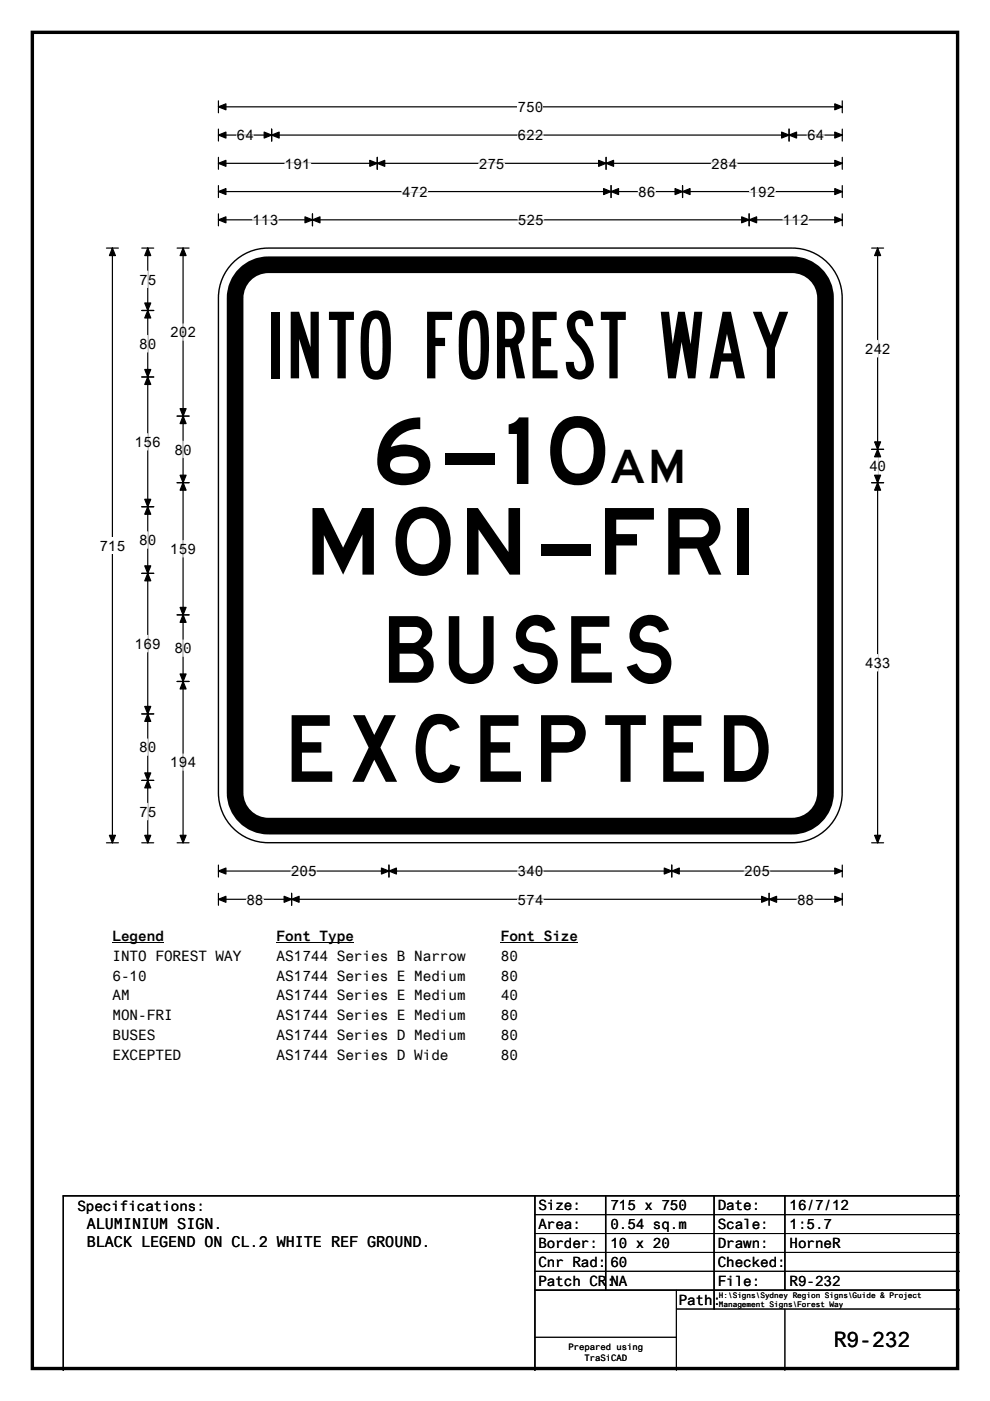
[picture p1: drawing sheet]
<svg xmlns="http://www.w3.org/2000/svg" width="210mm" height="297mm" viewBox="0 0 210 297" stroke-linecap="round" stroke-linejoin="round" font-family="sans-serif">
<path d="M6.9 6.9h196.1v283.3h-196.1z" fill="none" stroke="#000" stroke-width=".72"/>
<path d="M46.3 22.6h132.3M46.3 21.4v2.5M178.6 21.4v2.5" fill="none" stroke="#000" stroke-width=".25"/>
<path d="M46.3 22.6l1.6-.6v1.3zM177 22l1.6 .6-1.6 .7z" fill="#000" stroke="#000" stroke-width=".25"/>
<path d="M109.7 20.9h5.5v3.5h-5.5z" fill="#fff"/>
<g fill="none" stroke="#000" stroke-width=".25">
<path d="M46.3 28.6h132.3M46.3 27.4v2.5M46.3 33.4v2.5M46.3 39.3v2.6M46.3 34.6h132.3M57.6 27.4v2.5M80 33.4v2.5M128.5 33.4v2.5M129.6 39.3v2.6M144.7 39.3v2.6M167.3 27.4v2.5M178.6 27.4v2.5"/>
<path d="M178.6 33.4v2.5M178.6 39.3v2.6M22.6 52.6h2.5M23.8 52.6v126.1M46.3 45.3v2.6M46.3 40.6h132.3M46.3 46.6h132.3M66.3 45.3v2.6M158.8 45.3v2.6M178.6 45.3v2.6M22.6 178.7h2.5M46.3 183.4v2.5"/>
<path d="M46.3 189.4v2.5M46.3 184.7h132.3M46.3 190.7h132.3M61.8 189.4v2.5M82.5 183.4v2.5M142.4 183.4v2.5M163.1 189.4v2.5M178.6 183.4v2.5M178.6 189.4v2.5"/>
</g>
<g fill="#000" stroke="#000" stroke-width=".25">
<path d="M46.3 28.6l1.6-.6v1.3zM46.3 34.6l1.6-.6v1.3zM57.6 28.6l1.6-.6v1.3zM56 28l1.6 .6-1.6 .7zM80 34.6l1.6-.6v1.3zM78.4 34l1.6 .6-1.6 .7zM126.9 34l1.6 .6-1.6 .7zM128.5 34.6l1.6-.6v1.3zM165.7 28l1.6 .6-1.6 .7zM167.3 28.6l1.6-.6v1.3zM177 28l1.6 .6-1.6 .7zM177 34l1.6 .6-1.6 .7z"/>
<path d="M23.8 52.6l.7 1.6h-1.3zM46.3 40.6l1.6-.6v1.3zM46.3 46.6l1.6-.6v1.2zM66.3 46.6l1.5-.6v1.2zM64.7 46l1.6 .6-1.6 .6zM129.6 40.6l1.5-.6v1.3zM128 40l1.6 .6-1.6 .7zM143.1 40l1.6 .6-1.6 .7zM144.7 40.6l1.6-.6v1.3zM157.2 46l1.6 .6-1.6 .6zM158.8 46.6l1.6-.6v1.2zM177 40l1.6 .6-1.6 .7z"/>
<path d="M177 46l1.6 .6-1.6 .6zM23.2 177.1h1.3l-.7 1.6zM46.3 184.7l1.6-.7v1.3zM46.3 190.7l1.6-.7v1.3zM61.8 190.7l1.6-.7v1.3zM60.2 190l1.6 .7-1.6 .6zM82.5 184.7l1.6-.7v1.3zM80.9 184l1.6 .7-1.6 .6zM140.8 184l1.6 .7-1.6 .6zM142.4 184.7l1.6-.7v1.3zM161.5 190l1.6 .7-1.6 .6zM163.1 190.7l1.6-.7v1.3z"/>
<path d="M177 184l1.6 .7-1.6 .6zM177 190l1.6 .7-1.6 .6z"/>
</g>
<g fill="none" stroke="#fff" stroke-width=".25">
<path d="M50.1 28.6h3.7M60.4 34.6h5.5M101.5 34.6h5.5M109.7 28.6h5.5M150.8 34.6h5.5M171.1 28.6h3.7M53.6 46.6h5.4M85.2 40.6h5.5M109.8 46.6h5.5M135.3 40.6h3.7M158.9 40.6h5.5M166 46.6h5.4"/>
<path d="M52.2 190.7h3.7M61.7 184.7h5.4M109.7 184.7h5.5M109.7 190.7h5.5M157.8 184.7h5.4M169 190.7h3.6"/>
</g>
<path d="M21.1 113.9h5.5v3.5h-5.5z" fill="#fff"/>
<g fill="none" stroke="#000" stroke-width=".25">
<path d="M30.1 52.6h2.5M31.3 52.6v126.1M37.5 52.6h2.6M38.8 52.6v126.1M184.8 52.6h2.5M186.1 52.6v126.1M30.1 65.8h2.5M30.1 79.9h2.5M37.5 88.2h2.6M184.8 95.3h2.5M30.1 107.4h2.5M37.5 102.3h2.6"/>
<path d="M184.8 102.3h2.5M30.1 121.6h2.5M37.5 130.4h2.6M30.1 151.4h2.5M37.5 144.5h2.6M30.1 165.5h2.5M30.1 178.7h2.5M37.5 178.7h2.6M184.8 178.7h2.5"/>
</g>
<g fill="#000" stroke="#000" stroke-width=".25">
<path d="M31.3 52.6l.7 1.6h-1.3zM38.8 52.6l.7 1.6h-1.3zM186.1 52.6l.6 1.6h-1.3zM31.3 65.8l.7 1.6h-1.3zM30.7 78.3h1.3l-.7 1.6zM30.7 64.2h1.3l-.7 1.6zM31.3 79.9l.7 1.6h-1.3zM38.8 88.2l.7 1.6h-1.3zM38.2 86.6h1.3l-.7 1.6zM186.1 95.3l.6 1.6h-1.3zM185.4 93.7h1.3l-.6 1.6zM30.7 105.9h1.3l-.7 1.5z"/>
<path d="M31.3 107.4l.7 1.6h-1.3zM38.2 100.8h1.3l-.7 1.5zM38.8 102.3l.7 1.6h-1.3zM185.4 100.8h1.3l-.6 1.5zM186.1 102.3l.6 1.6h-1.3zM30.7 120h1.3l-.7 1.6zM31.3 121.6l.7 1.5h-1.3zM38.2 128.8h1.3l-.7 1.6zM38.8 130.4l.7 1.6h-1.3zM30.7 149.8h1.3l-.7 1.6zM31.3 151.4l.7 1.6h-1.3zM38.2 142.9h1.3l-.7 1.6z"/>
<path d="M38.8 144.5l.7 1.6h-1.3zM30.7 163.9h1.3l-.7 1.6zM31.3 165.5l.7 1.5h-1.3zM30.7 177.1h1.3l-.7 1.6zM38.2 177.1h1.3l-.7 1.6zM185.4 177.1h1.3l-.6 1.6z"/>
</g>
<g fill="none" stroke="#fff" stroke-width=".25">
<path d="M31.3 57.5v3.5M31.3 71.1v3.5M38.8 68.7v3.5M186.1 72.2v3.5M31.3 91.9v3.5M38.8 93.5v3.5M186.1 97.1v3.4M31.3 112.8v3.4M38.8 114.6v3.5M31.3 134.7v3.5M38.8 135.7v3.5M186.1 138.8v3.5"/>
<path d="M31.3 156.7v3.4M38.8 159.9v3.4M31.3 170.3v3.5"/>
</g>
<path d="M23.8 196.7h11v3.5h-11z" fill="#fff"/>
<path d="M23.8 199.8h11" fill="none" stroke="#000" stroke-width=".21"/>
<path d="M58.6 196.7h16.4v3.5h-16.4z" fill="#fff"/>
<path d="M58.6 199.8h16.4" fill="none" stroke="#000" stroke-width=".21"/>
<path d="M106.2 196.7h16.4v3.5h-16.4z" fill="#fff"/>
<path d="M106.2 199.8h16.4" fill="none" stroke="#000" stroke-width=".21"/>
<g fill="#fff">
<path d="M23.8 200.9h27.3v3.4h-27.3z"/>
<path d="M58.6 200.9h40.1v3.4h-40.1z"/>
<path d="M106.2 200.9h3.6v3.4h-3.6z"/>
<path d="M23.8 205h7.3v3.5h-7.3z"/>
<path d="M58.6 205h40.1v3.5h-40.1z"/>
<path d="M106.2 205h3.6v3.5h-3.6z"/>
<path d="M23.8 209.2h3.7v3.5h-3.7z"/>
<path d="M58.6 209.2h40.1v3.5h-40.1z"/>
<path d="M106.2 209.2h3.6v3.5h-3.6z"/>
<path d="M23.8 213.4h12.8v3.5h-12.8z"/>
<path d="M58.6 213.4h40.1v3.5h-40.1z"/>
<path d="M106.2 213.4h3.6v3.5h-3.6z"/>
<path d="M23.8 217.6h9.1v3.5h-9.1z"/>
<path d="M58.6 217.6h40.1v3.5h-40.1z"/>
<path d="M106.2 217.6h3.6v3.5h-3.6z"/>
<path d="M23.8 221.8h14.6v3.5h-14.6z"/>
<path d="M58.6 221.8h36.4v3.5h-36.4z"/>
<path d="M106.2 221.8h3.6v3.5h-3.6z"/>
</g>
<path d="M49 56.1a10.5 10.5 0 0 1 7.9-3.5h111.1a10.6 10.6 0 0 1 10.6 10.6v104.9a10.6 10.6 0 0 1-10.6 10.6h-111.1a10.6 10.6 0 0 1-10.6-10.6v-104.9a10.5 10.5 0 0 1 2.7-7.1z" fill-rule="evenodd" fill="#fff" stroke="#fff" stroke-width=".21"/>
<path d="M51.6 58.6a7 7 0 0 1 5.3-2.5h111.1a7.1 7.1 0 0 1 7 7.1v104.9a7.1 7.1 0 0 1-7 7.1h-111.1a7.1 7.1 0 0 1-7.1-7.1v-104.9a7 7 0 0 1 1.8-4.6z" fill="none" stroke="#000" stroke-width="3.5"/>
<path d="M49 56.1a10.5 10.5 0 0 1 7.9-3.5h111.1a10.6 10.6 0 0 1 10.6 10.6v104.9a10.6 10.6 0 0 1-10.6 10.6h-111.1a10.6 10.6 0 0 1-10.6-10.6v-104.9a10.5 10.5 0 0 1 2.7-7.1zM113.4 253.5v37M128.4 253.5v20M151.4 253.5v24M166.4 253.5v20M203.4 253.5h-190v37M113.4 273.5h90" fill="none" stroke="#000" stroke-width=".3"/>
<path d="M113.4 257.5h90M113.4 261.5h90M113.4 265.5h90M113.4 269.5h90M143.4 277.5h60M143.4 273.5v17M166.4 277.5v13M113.4 283.5h30" fill="none" stroke="#000" stroke-width=".21"/>
<g font-size="14.1">
<text x="57.6" y="80.2">INTO FOREST WAY</text>
<text x="80" y="102.6">6-10</text>
<text x="66.3" y="121.8">MON-FRI</text>
<text x="82.5" y="144.8">BUSES</text>
<text x="61.8" y="165.8">EXCEPTED</text>
</g>
<text font-size="7" x="129.6" y="102.5">AM</text>
<text font-size="4.5" x="176.8" y="285.6">R9-232</text>
<g font-size="3.2">
<text x="18.4" y="260.5">ALUMINIUM SIGN.</text>
<text x="18.4" y="264.4">BLACK LEGEND ON CL.2 WHITE REF GROUND.</text>
</g>
<g font-size="3">
<text x="109.7" y="23.8">750</text>
<text x="50.1" y="29.8">64</text>
<text x="109.7" y="29.8">622</text>
<text x="171.1" y="29.8">64</text>
<text x="60.4" y="35.8">191</text>
<text x="101.5" y="35.8">275</text>
<text x="150.8" y="35.8">284</text>
<text x="85.2" y="41.7">472</text>
<text x="135.3" y="41.7">86</text>
<text x="158.9" y="41.7">192</text>
<text x="53.6" y="47.7">113</text>
<text x="109.8" y="47.7">525</text>
<text x="166" y="47.7">112</text>
<text x="29.5" y="60.3">75</text>
<text x="36.1" y="71.5">202</text>
<text x="29.5" y="74">80</text>
<text x="183.3" y="75">242</text>
<text x="28.6" y="94.8">156</text>
<text x="37" y="96.4">80</text>
<text x="184.3" y="99.9">40</text>
<text x="21.1" y="116.8">715</text>
<text x="29.5" y="115.6">80</text>
<text x="36.1" y="117.5">159</text>
<text x="28.6" y="137.6">169</text>
<text x="37" y="138.5">80</text>
<text x="183.3" y="141.6">433</text>
<text x="29.5" y="159.5">80</text>
<text x="36.1" y="162.7">194</text>
<text x="29.5" y="173.2">75</text>
<text x="61.7" y="185.8">205</text>
<text x="109.7" y="185.8">340</text>
<text x="157.8" y="185.8">205</text>
<text x="52.2" y="191.8">88</text>
<text x="109.7" y="191.8">574</text>
<text x="169" y="191.8">88</text>
<text x="23.8" y="199.5">Legend</text>
<text x="23.8" y="203.7">INTO FOREST WAY</text>
<text x="58.6" y="199.5">Font Type</text>
<text x="58.6" y="203.7">AS1744 Series B Narrow</text>
<text x="106.2" y="199.5">Font Size</text>
<text x="106.2" y="203.7">80</text>
<text x="23.8" y="207.9">6-10</text>
<text x="58.6" y="207.9">AS1744 Series E Medium</text>
<text x="106.2" y="207.9">80</text>
<text x="23.8" y="212.1">AM</text>
<text x="58.6" y="212.1">AS1744 Series E Medium</text>
<text x="106.2" y="212.1">40</text>
<text x="23.8" y="216.3">MON-FRI</text>
<text x="23.8" y="220.5">BUSES</text>
<text x="58.6" y="216.3">AS1744 Series E Medium</text>
<text x="58.6" y="220.5">AS1744 Series D Medium</text>
<text x="106.2" y="216.3">80</text>
<text x="106.2" y="220.5">80</text>
<text x="23.8" y="224.7">EXCEPTED</text>
<text x="58.6" y="224.7">AS1744 Series D Wide</text>
<text x="106.2" y="224.7">80</text>
<text x="16.4" y="256.9">Specifications:</text>
<text x="114.2" y="256.6">Size:</text>
<text x="129.4" y="256.6">715 x 750</text>
<text x="152.2" y="256.6">Date:</text>
<text x="167.4" y="256.6">16/7/12</text>
<text x="114.2" y="260.6">Area:</text>
<text x="129.4" y="260.6">0.54 sq.m</text>
<text x="152.2" y="260.6">Scale:</text>
<text x="167.4" y="260.6">1:5.7</text>
<text x="114.2" y="264.6">Border:</text>
<text x="114.2" y="268.6">Cnr Rad:</text>
<text x="129.4" y="264.6">10 x 20</text>
<text x="129.4" y="268.6">60</text>
<text x="152.2" y="264.6">Drawn:</text>
<text x="152.2" y="268.6">Checked:</text>
<text x="167.4" y="264.6">HorneR</text>
<text x="114.2" y="272.6">Patch CR:NA</text>
<text x="152.2" y="272.6">File:</text>
<text x="167.4" y="272.6">R9-232</text>
<text x="143.9" y="276.6">Path:</text>
</g>
<g font-size="1.9">
<text x="120.6" y="286.3">Prepared using</text>
<text x="123.9" y="288.6">TraSiCAD</text>
</g>
<g font-size="1.6">
<text x="152.4" y="275.1">H:\Signs\Sydney Region Signs\Guide &amp; Project</text>
<text x="152.4" y="277.1">Management Signs\Forest Way</text>
</g>
</svg>
